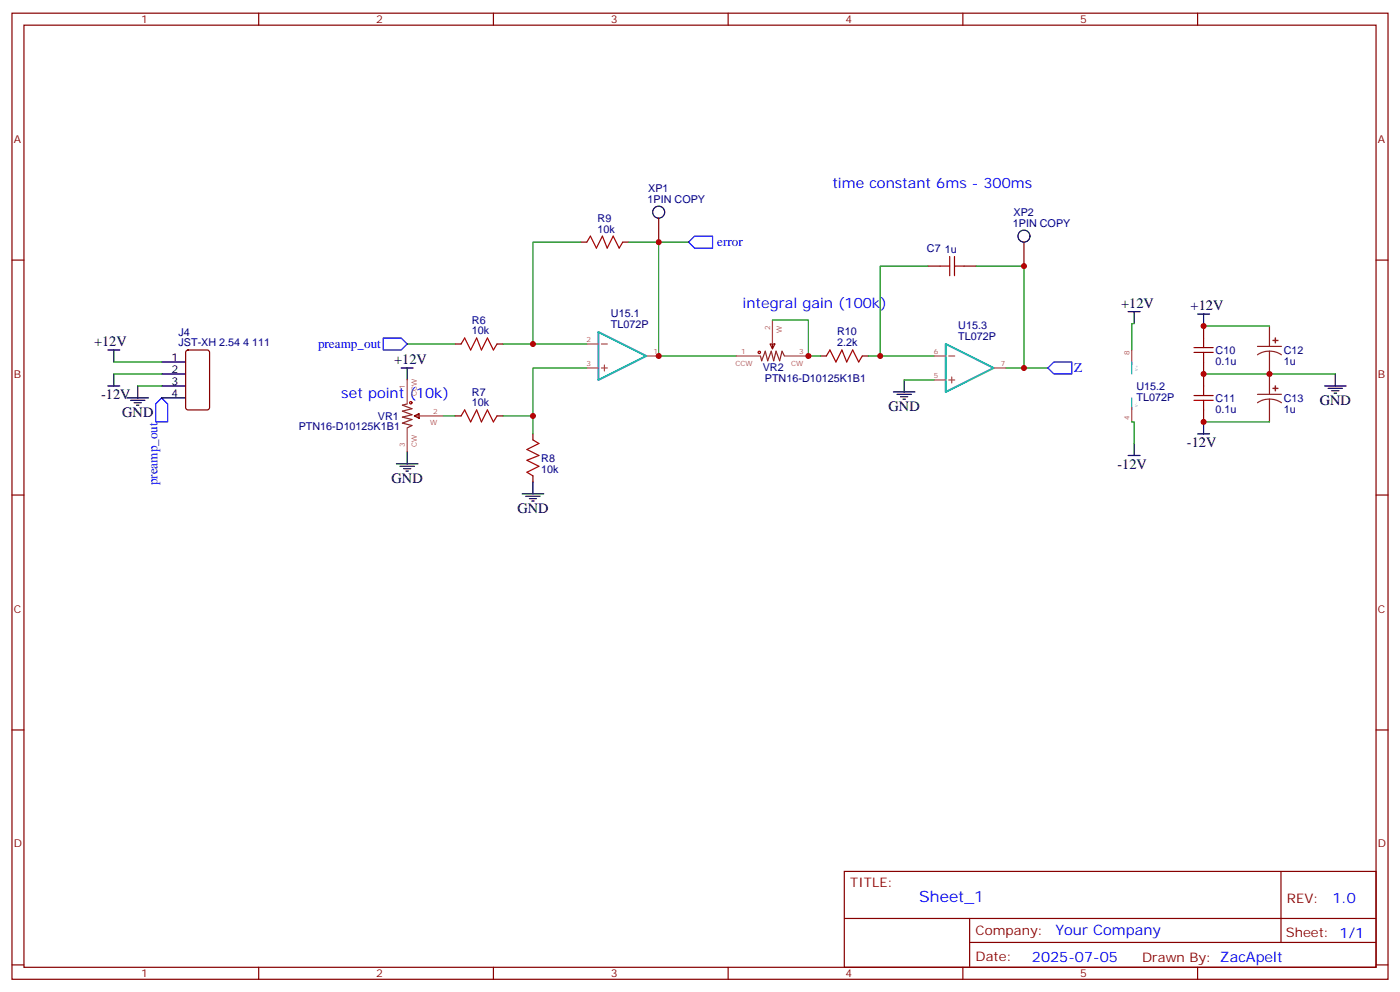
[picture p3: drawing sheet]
<svg xmlns="http://www.w3.org/2000/svg" width="412mm" height="292mm" viewBox="0 0 412 292" stroke-linecap="round" stroke-linejoin="round" font-family="sans-serif">
<g fill="none" stroke="#870000" stroke-width=".35">
<path d="M3.5 3.9h405.4v284.3h-405.4zM7.1 7.4h398.2v277.3h-398.2zM76.2 3.9v3.5M145.3 3.9v3.5M214.5 3.9v3.5M283.6 3.9v3.5M352.8 3.9v3.5M3.5 76.6h3.6M171.1 71.3h1.8M183.4 71.3h1.8M194 64.2v7.1M273.4 78.3h3.5"/>
<path d="M284 78.3h3.5M301.6 71.3v7M405.3 76.6h3.6M354.5 96v3.5M54.9 103.2l.5-.2h5.6l.7 .4v16.5l-.4 .7h-5.9l-.7-.4v-16.5zM134.1 101.2h1.7M146.4 101.2h1.8M226.8 101.2h1.4l-.7 1.5zM227.5 101.2v1.5M241.7 104.8h1.7M254 104.8h1.8M354.5 106.5v7.1"/>
<path d="M122.1 122.4l1.4-.7v1.4zM122.1 122.4h1.4M134.1 122.4h1.7M146.4 122.4h1.8M157 127.7v1.8M354.5 120.6v3.6M3.5 145.7h3.6M157 140.1v1.7M405.3 145.7h3.6M3.5 214.8h3.6M405.3 214.8h3.6M248.7 256.5h156.6v28.2h-156.6z"/>
<path d="M377.3 256.5v20.9M248.7 270.3h156.5M285.6 277.4h119.6M285.6 270.3v14.1M3.5 284h3.6M76.2 284.7v3.5M145.3 284.7v3.5M214.5 284.7v3.5M283.6 284.7v3.5M352.8 284.7v3.5M405.3 284h3.6"/>
</g>
<path d="M204.6 69.5h5.3v3.5h-5.3l-1.8-1.7zM112.9 99.5h5.3l1.7 1.7-1.7 1.8h-5.3zM45.9 118.9l1.7-1.8 1.8 1.8v5.3h-3.5zM310.4 106.5h5.3v3.6h-5.3l-1.7-1.8z" fill="none" stroke="#00f" stroke-width=".35"/>
<g fill="none" stroke="#a10000" stroke-width=".35">
<path d="M172.9 71.3l1-1.8 1.8 3.5 1.7-3.5 1.5 3.5 1.7-3.5 1.8 3.5 1-1.7M276.9 78.3h2.9M279.8 75.5v5.6M281.2 78.3h2.8M281.2 75.5v5.6M354.5 99.5v2.8M135.8 101.2l1.1-1.7 1.7 3.5 1.8-3.5 1.4 3.5 1.8-3.5 1.7 3.5 1.1-1.8M243.4 104.8l1.1-1.8 1.7 3.5 1.8-3.5 1.4 3.5 1.8-3.5 1.7 3.5 1.1-1.7M351.7 103.7h5.7M351.7 102.3h5.7M351.7 117.8h5.7M351.7 116.4h5.7"/>
<path d="M354.5 103.7v2.8M354.5 113.6v2.8M354.5 117.8v2.8M135.8 122.4l1.1-1.8 1.7 3.6 1.8-3.6 1.4 3.6 1.8-3.6 1.7 3.6 1.1-1.8M157 129.5l1.7 1-3.5 1.8 3.5 1.8-3.5 1.4 3.5 1.7-3.5 1.8 1.8 1.1"/>
<circle cx="121" cy="118.5" r=".35"/>
<circle cx="223.7" cy="103.7" r=".35"/>
</g>
<g fill="none" stroke="#008700" stroke-width=".35">
<path d="M171.1 71.3h-14.1v29.9M185.2 71.3h8.8v33.5h23M194 71.3h8.8M273.4 78.3h-14.1v26.5M287.5 78.3h14.1v30h7.1M227.5 94.2h10.6v10.6h3.6M334.1 95.2h-.7v7.8M354.5 96h19.4M33.5 110.1h14.1M33.5 106.5h14.1M40.6 113.6h7M119.9 101.2h14.2"/>
<path d="M148.2 101.2h24.7M172.9 108.3h-15.9v14.1h-8.8M255.8 104.8h19.4M266.3 111.8h8.9M296.3 108.3h5.3M354.5 110.1h38.8M130.5 122.4h3.6M157 122.4v5.3M333.4 124.2h.7v6.3M354.5 124.2h19.4"/>
</g>
<g fill="none" stroke="#000" stroke-width=".35">
<path d="M332.3 91.7h3.5M334.1 91.7v3.5M352.8 92.4h3.5M354.5 92.4v3.6M31.7 113.6h3.6M31.7 103h3.6M33.5 103v3.5M33.5 110.1v3.5M37.4 117.1h6.3M38.5 117.8h4.2M39.5 118.5h2.1M40.2 119.2h.7"/>
<path d="M40.6 113.6v3.5M47.6 113.6h7.1M47.6 117.1h7.1M47.6 110.1h7.1M47.6 106.5h7.1M118.2 108.3h3.5M119.9 108.3v3.5M263.2 115.4h6.3M264.2 116.1h4.3M265.3 116.8h2.1M266 117.5h.7M266.3 111.8v3.6"/>
<path d="M390.2 113.6h6.3M391.2 114.3h4.3M392.3 115h2.1M393 115.7h.7M393.3 110.1v3.5M116.8 136.5h6.3M117.8 137.2h4.3M118.9 137.9h2.1M119.6 138.6h.7M119.9 133v3.5M332.3 134.1h3.5M334.1 130.5v3.6"/>
<path d="M352.8 127.7h3.5M354.5 124.2v3.5M153.8 145.3h6.4M154.9 146h4.2M155.9 146.8h2.1M156.6 147.5h.7M157 141.8v3.5"/>
<circle cx="194" cy="62.4" r="1.76"/>
<circle cx="301.6" cy="69.5" r="1.76"/>
</g>
<path d="M373.9 96v6M119.9 118.9l-1.4 .3 2.9 1.1-2.9 .7 2.9 1.1-2.9 .7 2.9 .7-2.9 1 2.9 .7-1.5 .7M224 104.8l.4 1.4 1-2.8 .7 2.8 1.1-2.8 .7 2.8 .7-2.8 1.1 2.8 .7-2.8 .7 1.4M370.4 102h7.1M370.4 116.1h7.1M373.9 103.4l-1.8 .2-1.7 .8M373.9 103.4l1.9 .2 1.7 .8M373.9 117.5l-1.8 .2-1.7 .8M373.9 117.5l1.9 .2 1.7 .8M373.9 103.4v12.7M373.9 117.5v6.7" fill="none" stroke="#8c2424" stroke-width=".35"/>
<g fill="none" stroke="#a64a4a" stroke-width=".35">
<path d="M227.5 94.2v6.9M119.9 111.8v7M172.9 108.3h3.4M172.9 101.2h3.4M177.2 108.3h1.7M177.2 101.2h1.7M178 107.4v1.8M190.6 104.8h3.4M217 104.8h6.9M231.2 104.8h6.9M275.2 104.8h3.4M275.2 111.8h3.4"/>
<path d="M279.5 104.8h1.7M279.5 111.8h1.7M280.3 110.9v1.8M292.9 108.3h3.4M333.4 103v4.2M333.4 119.9v4.3M119.9 126.1v6.9M123.6 122.4h6.9"/>
</g>
<path d="M176.3 97.7l14.1 7.1-14.1 7zM278.6 101.2l14.1 7.1-14.1 7.1z" fill="none" stroke="#00b5bf" stroke-width=".56"/>
<path d="M333.4 106.5v3.6M333.4 117.1v3.5" fill="none" stroke="#00b5bf" stroke-width=".35"/>
<g fill="#8c2424" stroke="#8c2424" stroke-width=".35">
<path d="M375 100.2h1.4z"/>
<path d="M375.7 99.5v1.4z"/>
<path d="M375 114.3h1.4z"/>
<path d="M375.7 113.6v1.4z"/>
</g>
<g fill="#c00">
<circle cx="157" cy="122.4" r=".88"/>
<circle cx="157" cy="101.2" r=".88"/>
<circle cx="259.3" cy="104.8" r=".88"/>
<circle cx="238.1" cy="104.8" r=".88"/>
<circle cx="194" cy="104.8" r=".88"/>
<circle cx="301.6" cy="108.3" r=".88"/>
<circle cx="194" cy="71.3" r=".88"/>
<circle cx="373.9" cy="110.1" r=".88"/>
<circle cx="354.5" cy="110.1" r=".88"/>
<circle cx="354.5" cy="96" r=".88"/>
<circle cx="354.5" cy="124.2" r=".88"/>
<circle cx="301.6" cy="78.3" r=".88"/>
</g>
<text font-size="4.6" fill="#00f" x="270.8" y="265.5">Sheet_1</text>
<g font-size="4.2" fill="#00f">
<text x="245.2" y="55.4">time constant 6ms - 300ms</text>
<text x="218.7" y="90.7">integral gain (100k)</text>
<text x="100.5" y="117.1">set point (10k)</text>
<text x="392.5" y="265.7">1.0</text>
<text x="310.9" y="275.3">Your Company</text>
<text x="304" y="283.1">2025-07-05</text>
</g>
<g font-size="4.2">
<text x="330.2" y="90.7">+12V</text>
<text x="350.7" y="91.4">+12V</text>
<text x="27.7" y="102">+12V</text>
<text x="116.1" y="107.2">+12V</text>
<text x="29.8" y="117.5">-12V</text>
<text x="388.8" y="119.2">GND</text>
<text x="36" y="122.8">GND</text>
<text x="261.8" y="121">GND</text>
<text x="349.6" y="131.6">-12V</text>
<text x="329.2" y="137.9">-12V</text>
<text x="115.4" y="142.2">GND</text>
<text x="152.4" y="151">GND</text>
</g>
<g font-size="3.9" fill="#00f">
<text x="211.3" y="72.5">error</text>
<text x="93.7" y="102.5">preamp_out</text>
<text x="316.4" y="109.5">Z</text>
<text x="46.4" y="142.9" transform="rotate(-90 46.4 142.9)">preamp_out</text>
</g>
<g font-size="3.9" fill="#800">
<text x="250.5" y="261.1">TITLE:</text>
<text x="379.1" y="265.7">REV:</text>
<text x="287.4" y="275.3">Company:</text>
<text x="378.7" y="275.9">Sheet: 1/1</text>
<text x="287.4" y="282.9">Date:</text>
<text x="336.4" y="283">Drawn By: ZacApelt</text>
</g>
<g font-size="3.2" fill="#800">
<text x="41.6" y="6.9">1</text>
<text x="110.8" y="6.9">2</text>
<text x="179.9" y="6.9">3</text>
<text x="249.1" y="6.9">4</text>
<text x="318.2" y="6.9">5</text>
<text x="4.1" y="42">A</text>
<text x="405.9" y="42">A</text>
<text x="4.1" y="111.1">B</text>
<text x="405.9" y="111.1">B</text>
<text x="4.1" y="180.3">C</text>
<text x="405.9" y="180.3">C</text>
<text x="4.1" y="249.4">D</text>
<text x="405.9" y="249.4">D</text>
<text x="41.6" y="287.7">1</text>
<text x="110.8" y="287.7">2</text>
<text x="179.9" y="287.7">3</text>
<text x="249.1" y="287.7">4</text>
<text x="318.2" y="287.7">5</text>
</g>
<g font-size="3.2" fill="#000080">
<text x="190.8" y="59.6">1PIN COPY</text>
<text x="191" y="56.4">XP1</text>
<text x="176.1" y="65.3">R9</text>
<text x="298.5" y="63.5">XP2</text>
<text x="176.1" y="68.4">10k</text>
<text x="298.4" y="66.7">1PIN COPY</text>
<text x="273.1" y="74.2">C7</text>
<text x="278.4" y="74.4">1u</text>
<text x="139" y="95.2">R6</text>
<text x="180" y="93.4">U15.1</text>
<text x="52.6" y="102">JST-XH 2.54 4 111</text>
<text x="52.6" y="98.8">J4</text>
<text x="139" y="98.4">10k</text>
<text x="180" y="96.7">TL072P</text>
<text x="246.6" y="102">2.2k</text>
<text x="246.6" y="98.7">R10</text>
<text x="282.3" y="100.2">TL072P</text>
<text x="282.3" y="97">U15.3</text>
<text x="358.1" y="107.4">0.1u</text>
<text x="358.1" y="104.1">C10</text>
<text x="378.2" y="107.4">1u</text>
<text x="378.2" y="104.1">C12</text>
<text x="224.7" y="109.2">VR2</text>
<text x="225.3" y="112.4">PTN16-D10125K1B1</text>
<text x="139" y="119.6">10k</text>
<text x="139" y="116.4">R7</text>
<text x="334.8" y="118">TL072P</text>
<text x="334.8" y="114.7">U15.2</text>
<text x="358.1" y="118.3">C11</text>
<text x="378.2" y="118.3">C13</text>
<text x="111.3" y="123.5">VR1</text>
<text x="358.1" y="121.5">0.1u</text>
<text x="378.2" y="121.5">1u</text>
<text x="88" y="126.6">PTN16-D10125K1B1</text>
<text x="159.5" y="135.9">R8</text>
<text x="159.5" y="139.1">10k</text>
</g>
<g font-size="3.2">
<text x="50.5" y="106.2">1</text>
<text x="50.5" y="113.2">3</text>
<text x="50.5" y="109.7">2</text>
<text x="50.5" y="116.8">4</text>
</g>
<g font-size="2.1" fill="#a54b4b">
<text x="172.8" y="100.6">2</text>
<text x="226.8" y="97.1" transform="rotate(-90 226.8 97.1)">2</text>
<text x="230.3" y="98" transform="rotate(-90 230.3 98)">W</text>
<text x="172.8" y="107.6">3</text>
<text x="192.5" y="104.1">1</text>
<text x="216.7" y="107.6">CCW</text>
<text x="218.3" y="104.1">1</text>
<text x="233.1" y="107.6">CW</text>
<text x="235.5" y="104.1">3</text>
<text x="275.1" y="104.1">6</text>
<text x="294.8" y="107.6">7</text>
<text x="332.7" y="104.6" transform="rotate(-90 332.7 104.6)">8</text>
<text x="275.1" y="111.1">5</text>
<text x="119.2" y="114.5" transform="rotate(-90 119.2 114.5)">1</text>
<text x="122.7" y="116.6" transform="rotate(-90 122.7 116.6)">CCW</text>
<text x="126.7" y="125.2">W</text>
<text x="127.6" y="121.7">2</text>
<text x="332.7" y="123.7" transform="rotate(-90 332.7 123.7)">4</text>
<text x="119.2" y="131.7" transform="rotate(-90 119.2 131.7)">3</text>
<text x="122.7" y="131.5" transform="rotate(-90 122.7 131.5)">CW</text>
</g>
<g font-size="1.1" fill="#4ba54b">
<text x="335.1" y="109.1" transform="rotate(-90 335.1 109.1)">V+</text>
<text x="335.1" y="119.7" transform="rotate(-90 335.1 119.7)">V-</text>
</g>
</svg>
